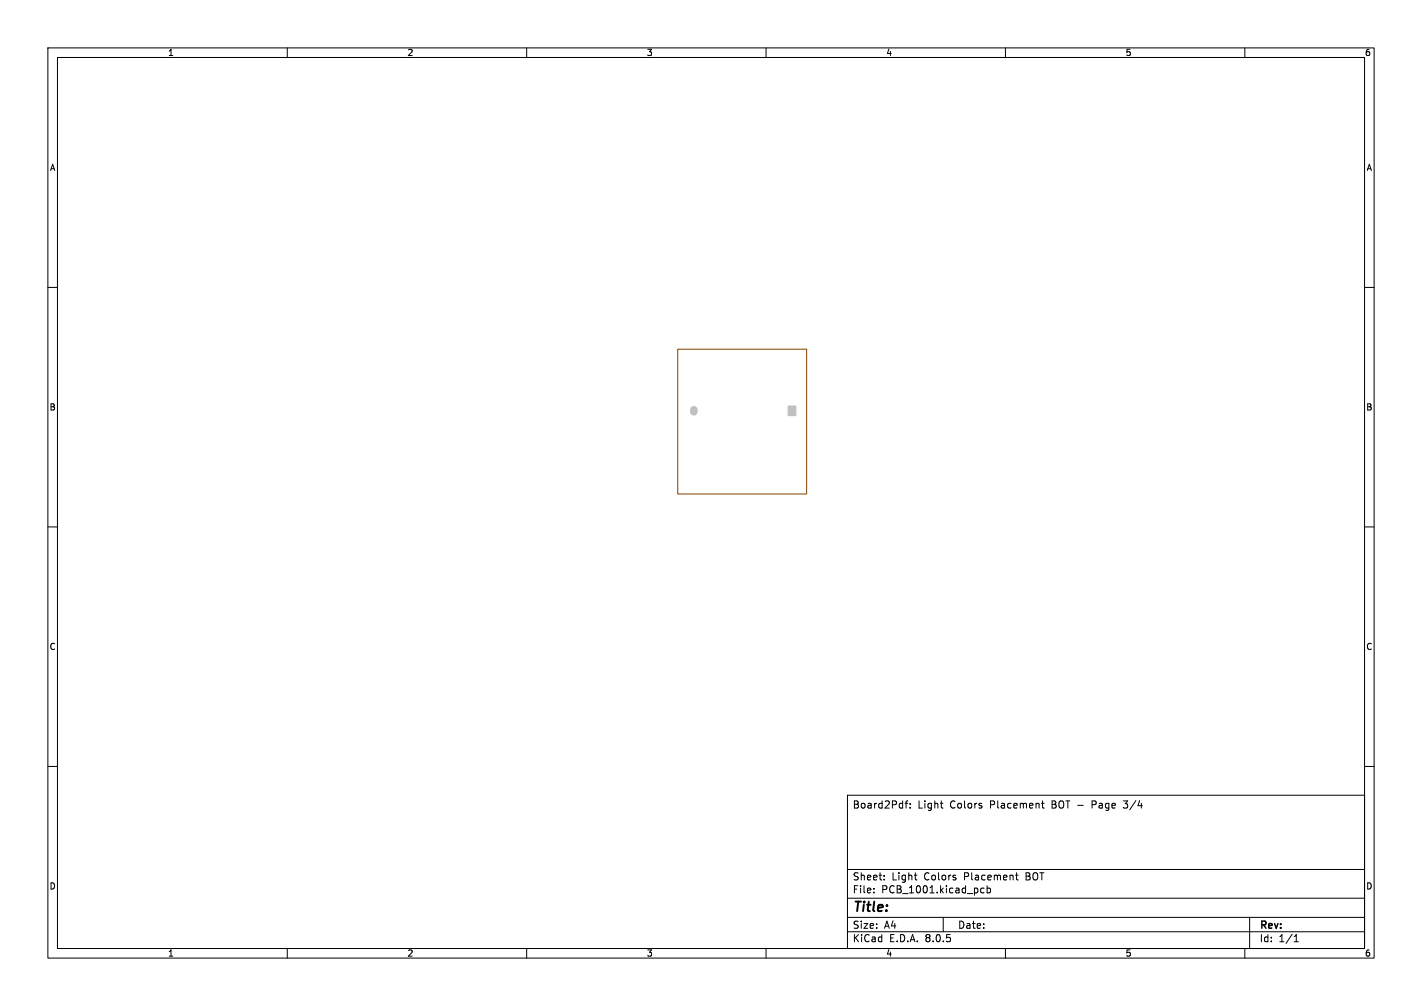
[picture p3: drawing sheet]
<svg xmlns="http://www.w3.org/2000/svg" width="297mm" height="210mm" viewBox="0 0 297 210" stroke-linecap="round" stroke-linejoin="round" font-family="sans-serif">
<path d="M164.6 84.8h1.6v2h-1.6z" fill="#eee" stroke="#eee" stroke-width=".21"/>
<path d="M144.9 85.6v.4" fill="none" stroke="#eee" stroke-width="1.6"/>
<g fill="#fff" stroke="#fff" stroke-width=".21">
<circle cx="165.4" cy="85.8" r=".43"/>
<circle cx="144.9" cy="85.8" r=".42"/>
</g>
<path d="M164.6 84.8h1.6v2h-1.6z" fill="#c0c0c0" stroke="#c0c0c0" stroke-width=".21"/>
<path d="M144.9 85.6v.4" fill="none" stroke="#c0c0c0" stroke-width="1.6"/>
<path d="M141.6 72.9h26.9v30.2h-26.9z" fill="none" stroke="#804000" stroke-width=".21"/>
<g fill="none" stroke="#000" stroke-width=".21">
<path d="M10 10h277v190h-277zM12 12h273v186h-273zM60 10v2M110 10v2M160 10v2M210 10v2M260 10v2M10 60h2M285 60h2M10 110h2M285 110h2M10 160h2"/>
<path d="M285 160h2M177 166h108v32h-108zM189 167.7h.6M189.6 167.2l-.4 .2v1.3M190.1 168.6v.1M190.1 167.8v.1M196.4 167.7h.6M196.8 168.7h.2M217.5 167.7h.6M217.7 167.2v1.3l.4 .2M234.6 167.2h.9M234.6 168.6l.2 .1"/>
<path d="M60 198v2M110 198v2M160 198v2M177 194.5h108M177 191.5h108M177 187.5h108M177 181.5h108M182.5 186.3v.1M182.5 185.5v.1M184.7 183.6v.1M184.7 182.8v.1M191 182.7h.5"/>
<path d="M191.4 183.7h.1M197 191.5v3M204.8 186.1l.3 .3 .4-.1M205.5 185.5l-.4-.1-.3 .3M206.2 185.5l.4-.1 .3 .3-.2 .6h-.5M206.2 184.9v1.5M210 198v2M212.1 182.7h.6M212.3 182.2v1.3l.4 .2M260 198v2M261 191.5v6.5M270.3 196.6h.9"/>
<path d="M270.3 195.5l.4-.4v1.5"/>
</g>
<text font-size="2.8" x="178" y="190.9">Title:</text>
<g font-size="2.1">
<text x="178" y="169">Board2Pdf:</text>
<text x="191.7" y="169">Light</text>
<text x="198.4" y="169">Colors</text>
<text x="206.9" y="169">Placement</text>
<text x="219.9" y="169">BOT -</text>
<text x="228.5" y="169">Page</text>
<text x="235.3" y="169">3/4</text>
<text x="178" y="184">Sheet:</text>
<text x="186.2" y="184">Light</text>
<text x="193" y="184">Colors</text>
<text x="201.5" y="184">Placement</text>
<text x="214.5" y="184">BOT</text>
<text x="178" y="186.7">File:</text>
<text x="184.1" y="186.7">PCB_1001.kicad_pcb</text>
<text x="178" y="196.9">KiCad</text>
<text x="178" y="194.1">Size:</text>
<text x="184.7" y="194.1">A4</text>
<text x="185.7" y="196.9">E.D.A.</text>
<text x="193.3" y="196.9">8.0.5</text>
<text x="200" y="194.1">Date:</text>
<text x="263" y="194.3">Rev:</text>
<text x="263" y="196.9">Id:</text>
<text x="267.1" y="196.9">1/1</text>
</g>
<g font-size="1.8">
<text x="35" y="11.9">1</text>
<text x="85" y="11.9">2</text>
<text x="135" y="11.9">3</text>
<text x="185" y="11.9">4</text>
<text x="235" y="11.9">5</text>
<text x="285" y="11.9">6</text>
<text x="10.3" y="35.9">A</text>
<text x="285.4" y="35.9">A</text>
<text x="10.3" y="85.9">B</text>
<text x="285.3" y="85.9">B</text>
<text x="10.3" y="135.9">C</text>
<text x="285.3" y="135.9">C</text>
<text x="10.3" y="185.9">D</text>
<text x="285.3" y="185.9">D</text>
<text x="35" y="199.9">1</text>
<text x="85" y="199.9">2</text>
<text x="135" y="199.9">3</text>
<text x="185" y="199.9">4</text>
<text x="235" y="199.9">5</text>
<text x="285" y="199.9">6</text>
</g>
</svg>
